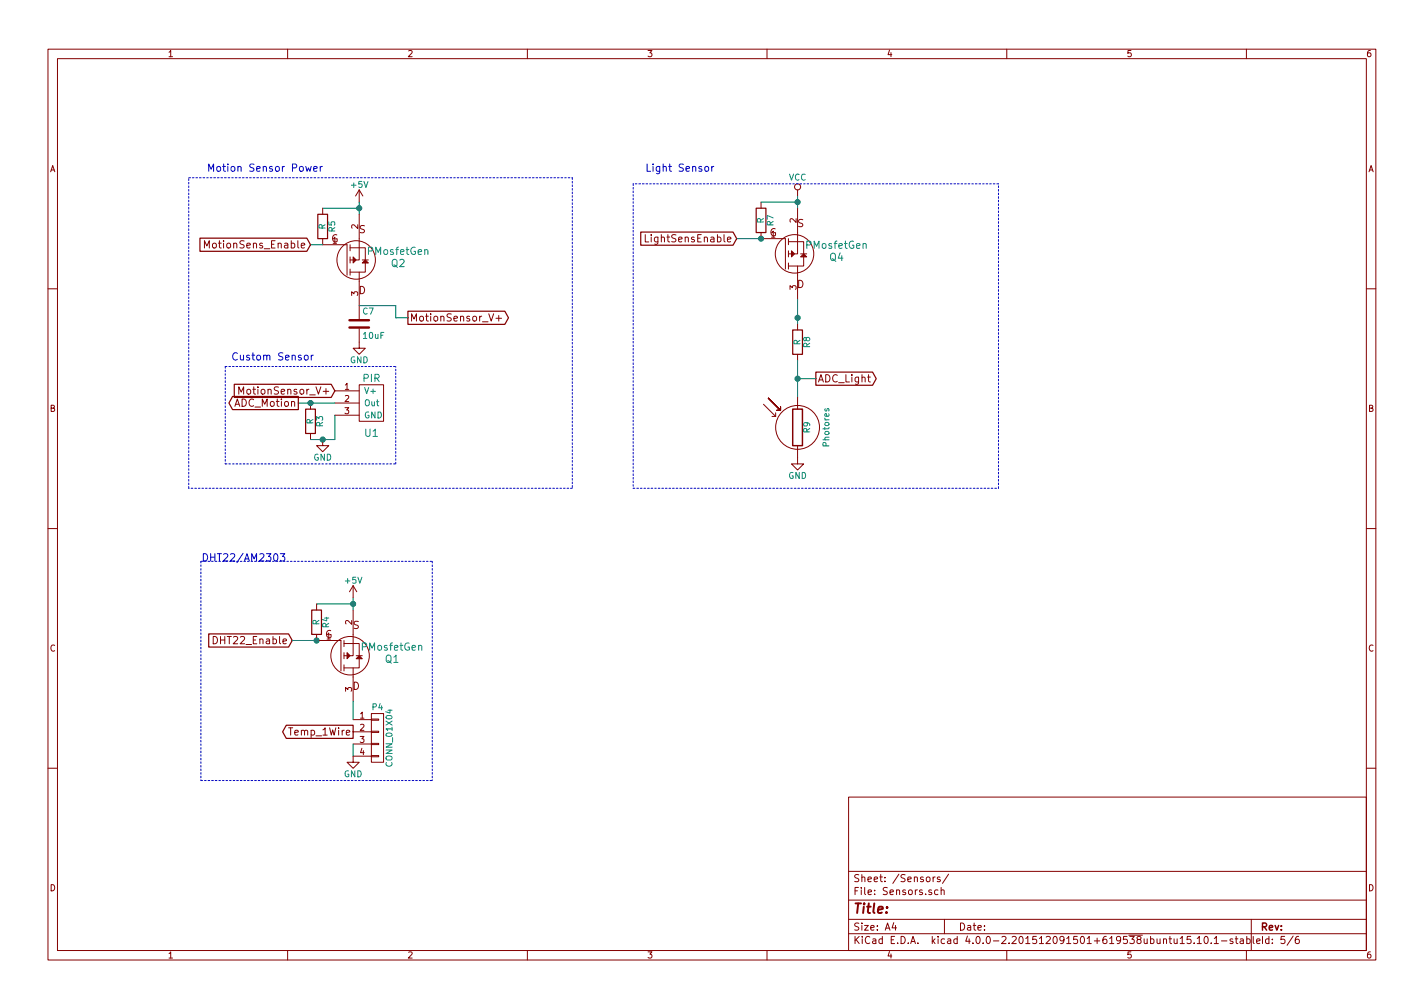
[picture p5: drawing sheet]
EESchema Schematic File Version 2
LIBS:power
LIBS:device
LIBS:transistors
LIBS:conn
LIBS:linear
LIBS:regul
LIBS:74xx
LIBS:cmos4000
LIBS:adc-dac
LIBS:memory
LIBS:xilinx
LIBS:microcontrollers
LIBS:dsp
LIBS:microchip
LIBS:analog_switches
LIBS:motorola
LIBS:texas
LIBS:intel
LIBS:audio
LIBS:interface
LIBS:digital-audio
LIBS:philips
LIBS:display
LIBS:cypress
LIBS:siliconi
LIBS:opto
LIBS:atmel
LIBS:contrib
LIBS:valves
LIBS:CustomICs
LIBS:CustomModules
LIBS:CustomPower
LIBS:CustomPowerConvertors
LIBS:CustomTransistors
LIBS:Custom_ShiftRegisters
LIBS:STM32_MCU
LIBS:dc-dc-converters
LIBS:Relais
LIBS:CustomDevices
LIBS:SensorActuator-cache
EELAYER 25 0
EELAYER END
$Descr A4 11693 8268
encoding utf-8
Sheet 5 6
Title ""
Date ""
Rev ""
Comp ""
Comment1 ""
Comment2 ""
Comment3 ""
Comment4 ""
$EndDescr
$Comp
L +5V #PWR019
U 1 1
P 2950 1650
F 0 "#PWR019" H 2950 1500 50  0001 C CNN
F 1 "+5V" H 2950 1790 50  0000 C CNN
F 2 "" H 2950 1650 60  0000 C CNN
F 3 "" H 2950 1650 60  0000 C CNN
	1    2950 1650
	1    0    0    -1  
$EndComp
$Comp
L GND #PWR020
U 1 1
P 2650 3600
F 0 "#PWR020" H 2650 3350 50  0001 C CNN
F 1 "GND" H 2650 3450 50  0000 C CNN
F 2 "" H 2650 3600 60  0000 C CNN
F 3 "" H 2650 3600 60  0000 C CNN
	1    2650 3600
	1    0    0    -1  
$EndComp
$Comp
L PIR U1
U 1 1
P 3050 3100
F 0 "U1" H 3050 2650 60  0000 C CNN
F 1 "PIR" H 3050 3100 60  0000 C CNN
F 2 "CustomModules:PIR" H 3050 3100 60  0001 C CNN
F 3 "" H 3050 3100 60  0000 C CNN
	1    3050 3100
	1    0    0    -1  
$EndComp
$Comp
L PMosfetGen Q2
U 1 1
P 2950 2100
F 0 "Q2" H 3270 2150 60  0000 C CNN
F 1 "PMosfetGen" H 3270 2050 60  0000 C CNN
F 2 "SMD_Packages:SOT-323" H 2900 2240 60  0001 C CNN
F 3 "" H 2900 2240 60  0000 C CNN
	1    2950 2100
	1    0    0    1   
$EndComp
$Comp
L R R5
U 1 1
P 2650 1850
F 0 "R5" V 2730 1850 50  0000 C CNN
F 1 "R" V 2650 1850 50  0000 C CNN
F 2 "Resistors_SMD:R_1206" V 2580 1850 30  0001 C CNN
F 3 "" H 2650 1850 30  0000 C CNN
	1    2650 1850
	1    0    0    -1  
$EndComp
Text GLabel 2450 3300 0    60   Output ~ 0
ADC_Motion
Text GLabel 2550 2000 0    60   Input ~ 0
MotionSens_Enable
Text GLabel 2750 3200 0    60   Input ~ 0
MotionSensor_V+
Text GLabel 3350 2600 2    60   Output ~ 0
MotionSensor_V+
Text Notes 1700 1400 0    60   ~ 0
Motion Sensor Power
Text Notes 1900 2950 0    60   ~ 0
Custom Sensor
$Comp
L R R8
U 1 1
P 6550 2800
F 0 "R8" V 6630 2800 50  0000 C CNN
F 1 "R" V 6550 2800 50  0000 C CNN
F 2 "Resistors_SMD:R_1206" V 6480 2800 30  0001 C CNN
F 3 "" H 6550 2800 30  0000 C CNN
	1    6550 2800
	1    0    0    -1  
$EndComp
$Comp
L Photores R9
U 1 1
P 6550 3500
F 0 "R9" V 6630 3500 50  0000 C CNN
F 1 "Photores" V 6760 3500 50  0000 C TNN
F 2 "Resistors_Universal:Resistor_SMD+THTuniversal_1206_RM10_HandSoldering" V 6480 3500 30  0001 C CNN
F 3 "" H 6550 3500 30  0000 C CNN
	1    6550 3500
	1    0    0    -1  
$EndComp
$Comp
L VCC #PWR021
U 1 1
P 6550 1600
F 0 "#PWR021" H 6550 1450 50  0001 C CNN
F 1 "VCC" H 6550 1750 50  0000 C CNN
F 2 "" H 6550 1600 60  0000 C CNN
F 3 "" H 6550 1600 60  0000 C CNN
	1    6550 1600
	1    0    0    -1  
$EndComp
$Comp
L PMosfetGen Q4
U 1 1
P 6550 2050
F 0 "Q4" H 6870 2100 60  0000 C CNN
F 1 "PMosfetGen" H 6870 2000 60  0000 C CNN
F 2 "SMD_Packages:SOT-323" H 6500 2190 60  0001 C CNN
F 3 "" H 6500 2190 60  0000 C CNN
	1    6550 2050
	1    0    0    1   
$EndComp
$Comp
L R R7
U 1 1
P 6250 1800
F 0 "R7" V 6330 1800 50  0000 C CNN
F 1 "R" V 6250 1800 50  0000 C CNN
F 2 "Resistors_SMD:R_1206" V 6180 1800 30  0001 C CNN
F 3 "" H 6250 1800 30  0000 C CNN
	1    6250 1800
	1    0    0    -1  
$EndComp
Text GLabel 6050 1950 0    60   Input ~ 0
LightSensEnable
Text GLabel 6700 3100 2    60   Output ~ 0
ADC_Light
Text Notes 5300 1400 0    60   ~ 0
Light Sensor
$Comp
L CONN_01X04 P4
U 1 1
P 3100 6050
F 0 "P4" H 3100 6300 50  0000 C CNN
F 1 "CONN_01X04" V 3200 6050 50  0000 C CNN
F 2 "Socket_Strips:Socket_Strip_Angled_1x04" H 3100 6050 60  0001 C CNN
F 3 "" H 3100 6050 60  0000 C CNN
	1    3100 6050
	1    0    0    -1  
$EndComp
$Comp
L PMosfetGen Q1
U 1 1
P 2900 5350
F 0 "Q1" H 3220 5400 60  0000 C CNN
F 1 "PMosfetGen" H 3220 5300 60  0000 C CNN
F 2 "SMD_Packages:SOT-323" H 2850 5490 60  0001 C CNN
F 3 "" H 2850 5490 60  0000 C CNN
	1    2900 5350
	1    0    0    1   
$EndComp
$Comp
L +5V #PWR022
U 1 1
P 2900 4900
F 0 "#PWR022" H 2900 4750 50  0001 C CNN
F 1 "+5V" H 2900 5040 50  0000 C CNN
F 2 "" H 2900 4900 60  0000 C CNN
F 3 "" H 2900 4900 60  0000 C CNN
	1    2900 4900
	1    0    0    -1  
$EndComp
$Comp
L R R4
U 1 1
P 2600 5100
F 0 "R4" V 2680 5100 50  0000 C CNN
F 1 "R" V 2600 5100 50  0000 C CNN
F 2 "Resistors_SMD:R_1206" V 2530 5100 30  0001 C CNN
F 3 "" H 2600 5100 30  0000 C CNN
	1    2600 5100
	1    0    0    -1  
$EndComp
Text GLabel 2400 5250 0    60   Input ~ 0
DHT22_Enable
$Comp
L GND #PWR023
U 1 1
P 2900 6200
F 0 "#PWR023" H 2900 5950 50  0001 C CNN
F 1 "GND" H 2900 6050 50  0000 C CNN
F 2 "" H 2900 6200 60  0000 C CNN
F 3 "" H 2900 6200 60  0000 C CNN
	1    2900 6200
	1    0    0    -1  
$EndComp
Text GLabel 2900 6000 0    60   Output ~ 0
Temp_1Wire
Text Notes 2350 4600 2    60   ~ 0
DHT22/AM2303
Wire Wire Line
	2950 1650 2950 1750
Wire Notes Line
	1850 3000 3250 3000
Wire Notes Line
	1850 3000 1850 3800
Wire Notes Line
	4700 4000 1550 4000
Wire Notes Line
	1550 4000 1550 1450
Wire Notes Line
	1550 1450 4700 1450
Wire Notes Line
	4700 1450 4700 4000
Wire Wire Line
	6550 1600 6550 1700
Wire Wire Line
	6550 2450 6550 2650
Wire Wire Line
	6550 2950 6550 3250
Connection ~ 6550 2600
Wire Wire Line
	6550 3100 6700 3100
Connection ~ 6550 3100
Wire Notes Line
	5200 1500 5200 4000
Wire Notes Line
	5200 4000 8200 4000
Wire Notes Line
	8200 4000 8200 1500
Wire Notes Line
	8200 1500 5200 1500
Wire Wire Line
	2900 5750 2900 5900
Wire Wire Line
	2900 6100 2900 6200
Wire Wire Line
	2900 4900 2900 5000
Wire Notes Line
	1650 4600 3550 4600
Wire Notes Line
	3550 4600 3550 6400
Wire Notes Line
	1650 4600 1650 6400
Wire Wire Line
	6250 1650 6550 1650
Connection ~ 6550 1650
Wire Wire Line
	6050 1950 6250 1950
Connection ~ 6250 1950
Wire Wire Line
	2600 4950 2900 4950
Connection ~ 2900 4950
Wire Wire Line
	2600 5250 2400 5250
Connection ~ 2600 5250
Wire Notes Line
	1650 6400 3550 6400
Wire Wire Line
	2650 1700 2950 1700
Connection ~ 2950 1700
Wire Wire Line
	2550 2000 2650 2000
$Comp
L R R3
U 1 1
P 2550 3450
F 0 "R3" V 2630 3450 50  0000 C CNN
F 1 "R" V 2550 3450 50  0000 C CNN
F 2 "Resistors_SMD:R_1206" V 2480 3450 30  0001 C CNN
F 3 "" H 2550 3450 30  0000 C CNN
	1    2550 3450
	1    0    0    -1  
$EndComp
Wire Wire Line
	2750 3300 2450 3300
Connection ~ 2550 3300
Wire Wire Line
	2550 3600 2750 3600
Wire Wire Line
	2750 3600 2750 3400
Connection ~ 2650 3600
Wire Notes Line
	1850 3800 3250 3800
Wire Notes Line
	3250 3800 3250 3000
$Comp
L C C7
U 1 1
P 2950 2650
F 0 "C7" H 2975 2750 50  0000 L CNN
F 1 "10uF" H 2975 2550 50  0000 L CNN
F 2 "Resistors_SMD:R_0805" H 2988 2500 30  0001 C CNN
F 3 "" H 2950 2650 60  0000 C CNN
	1    2950 2650
	1    0    0    -1  
$EndComp
$Comp
L GND #PWR024
U 1 1
P 2950 2800
F 0 "#PWR024" H 2950 2550 50  0001 C CNN
F 1 "GND" H 2950 2650 50  0000 C CNN
F 2 "" H 2950 2800 60  0000 C CNN
F 3 "" H 2950 2800 60  0000 C CNN
	1    2950 2800
	1    0    0    -1  
$EndComp
Wire Wire Line
	2950 2500 3250 2500
Wire Wire Line
	3250 2500 3250 2600
Wire Wire Line
	3250 2600 3350 2600
$Comp
L GND #PWR025
U 1 1
P 6550 3750
F 0 "#PWR025" H 6550 3500 50  0001 C CNN
F 1 "GND" H 6550 3600 50  0000 C CNN
F 2 "" H 6550 3750 60  0000 C CNN
F 3 "" H 6550 3750 60  0000 C CNN
	1    6550 3750
	1    0    0    -1  
$EndComp
$EndSCHEMATC
